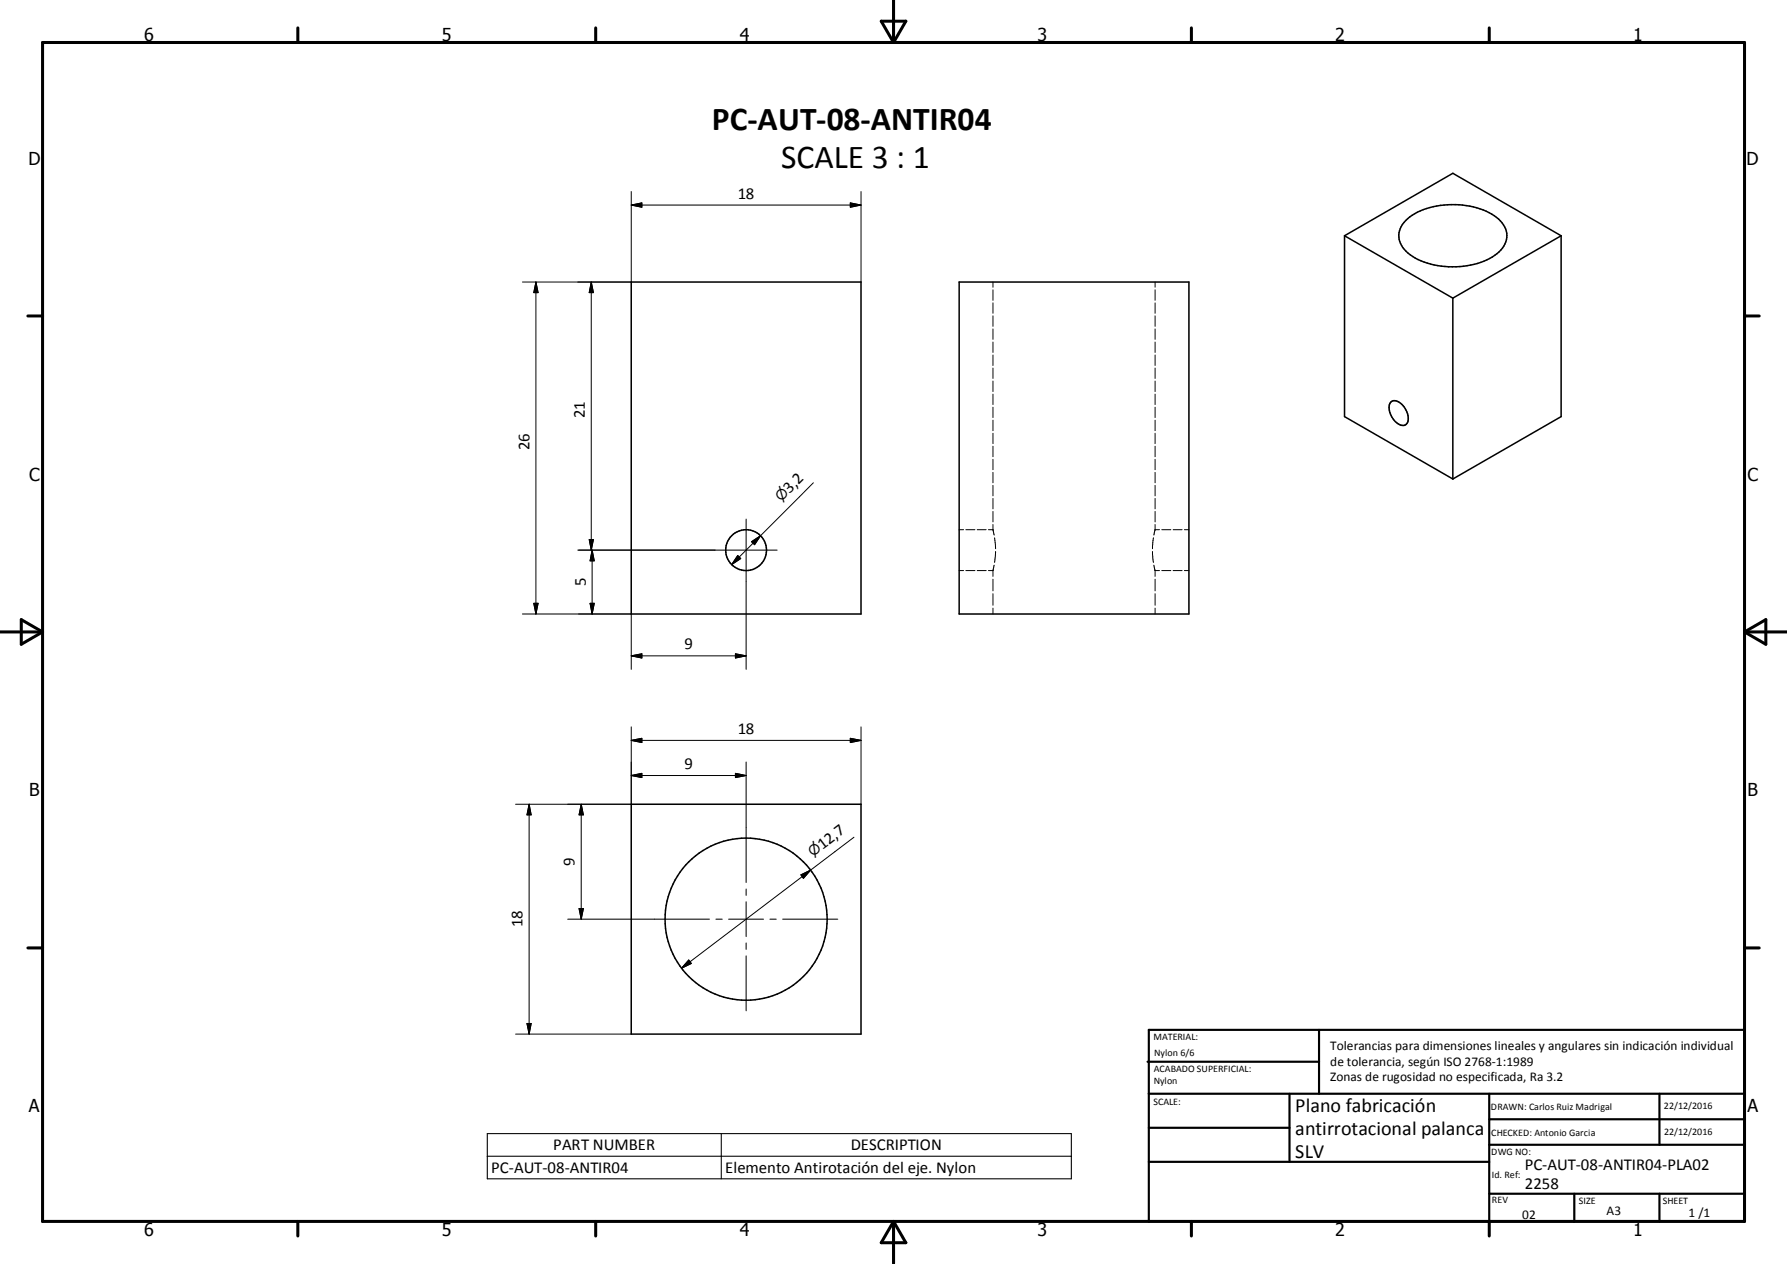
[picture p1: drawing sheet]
<svg xmlns="http://www.w3.org/2000/svg" width="420mm" height="297mm" viewBox="0 0 420 297" stroke-linecap="round" stroke-linejoin="round" font-family="sans-serif">
<g fill="none" stroke="#000" stroke-width=".36">
<path d="M316 55.4v42.5l25.5 14.7M316 55.4l25.5 14.7M316 55.4l25.5-14.7 25.4 14.7M330.4 51.8a16.5 16.5 0 0 1 12.5-3.7 14.1 14.1 0 0 1 10.2 4.3 4.9 4.9 0 0 1-1.2 7.2 18.8 18.8 0 0 1-15.6 2.5 10.5 10.5 0 0 1-7.1-4.9 4.6 4.6 0 0 1 1.2-5.4zM366.9 55.4v42.5l-25.4 14.7M366.9 55.4l-25.4 14.7M148.4 66.3h54v78h-54zM225.4 66.3h54.1v78h-54.1zM341.5 70.1v42.5M327 94.4a2.17 2.17 0 0 1 2.8 .9 3.8 3.8 0 0 1 .9 4.2 1.78 1.78 0 0 1-2.7-.4 4.1 4.1 0 0 1-1.2-4.5zM148.4 189h54v54h-54z"/>
<circle cx="175.4" cy="129.3" r="4.8"/>
<circle cx="175.4" cy="216" r="19.1"/>
</g>
<g fill="none" stroke="#000" stroke-width=".24">
<path d="M148.4 48.2h54M148.4 48.2l2.5-.5v1zM148.4 45v21.3h-25.6M199.9 47.7l2.5 .5-2.5 .5zM202.4 45v21.3M126 66.3v78M126 66.3l.5 2.5h-1zM139 66.3l.5 2.5h-1zM139 66.3v63M233.4 66.3v1.2M233.4 68.1v2.5M233.4 71.2v2.4"/>
<path d="M233.4 74.2v2.5M233.4 77.3v2.4M271.5 66.3v1.2M271.5 68.1v2.5M271.5 71.2v2.4M271.5 74.2v2.5M271.5 77.3v2.4M233.4 80.4v2.4M233.4 83.4v2.5M233.4 86.5v2.4M233.4 89.5v2.5M233.4 92.6v2.5"/>
<path d="M233.4 95.7v2.4M233.4 98.7v2.5M271.5 80.4v2.4M271.5 83.4v2.5M271.5 86.5v2.4M271.5 89.5v2.5M271.5 92.6v2.5M271.5 95.7v2.4M271.5 98.7v2.5M191.2 113.4l-19.2 19.3M233.4 101.8v2.4M233.4 104.9v2.4"/>
<path d="M233.4 107.9v2.5M233.4 111v2.4M233.4 114.1v2.4M233.4 117.1v2.5M271.5 101.8v2.4M271.5 104.9v2.4M271.5 107.9v2.5M271.5 111v2.4M271.5 114.1v2.4M271.5 117.1v2.5M135.8 129.3h46.9M138.5 126.8h1l-.5 2.5z"/>
<path d="M139.2 129.3v15M139.2 129.3l.5 2.5h-1zM173.4 130.5l.7 .7-2.1 1.5zM175.4 122v35.3M176.6 127.3l2.2-1.4-1.4 2.1zM225.4 124.5h1.1M225.4 134.1h1.1M227 124.5h2.2M227 134.1h2.2M229.7 124.5h2.1M229.7 134.1h2.1M232.3 124.5h1.1"/>
<path d="M232.3 134.1h1.1M233.4 120.2v2.4M233.4 123.2v1.3l.3 1.2M233.4 136.1v2.7M233.4 139.5v2.7M233.7 132.8l-.3 1.2v1.4M233.8 126.4l.2 2.5M234 129.6l-.2 2.6M270.9 129.6l.2 2.6M271.1 126.4l-.2 2.5M271.2 132.8l.3 1.2v1.4M271.5 120.2v2.4"/>
<path d="M271.5 123.2v1.3l-.3 1.2M271.5 136.1v2.7M271.5 139.5v2.7M271.5 124.5h1M271.5 134.1h1M273.1 124.5h2.1M273.1 134.1h2.1M275.7 124.5h2.1M275.7 134.1h2.1M278.4 124.5h1.1M278.4 134.1h1.1M122.8 144.3h25.6v13"/>
<path d="M125.5 141.8h1l-.5 2.5zM138.7 141.8h1l-.5 2.5zM148.4 154.1l2.5-.5v1zM148.4 154.1h27M172.9 153.6l2.5 .5-2.5 .5zM233.4 142.9v1.4M271.5 142.9v1.4M148.4 174l2.5-.5v1zM148.4 170.8v18.2h-27.2M148.4 174h54M175.4 179.1v28.3M199.9 173.5l2.5 .5-2.5 .5z"/>
<path d="M202.4 170.8v18.2M124.4 189v54M124.4 189l.5 2.5h-1zM136.6 189l.5 2.5h-1zM136.6 189v27M148.4 182.2l2.5-.5v1zM148.4 182.2h27M172.9 181.7l2.5 .5-2.5 .5zM200.7 196.7l-10.2 7.8M133.4 216h33.4M136.1 213.5h1l-.5 2.5zM168.3 216h1.5"/>
<path d="M171.3 216h8.2M175.4 208.9v1.5M175.4 211.9v8.2M181 216h1.5M184 216h12.9M188.3 205.6l2.2-1.1-1.7 1.9zM190.5 204.5l-30.3 23M161.9 225.6l.6 .8-2.3 1.1zM175.4 221.6v1.5M175.4 224.6v12.9M121.2 243h27.2M123.9 240.5h1l-.5 2.5z"/>
</g>
<g fill="none" stroke="#000" stroke-width=".71">
<path d="M10 10h400v277h-400zM70 6.6v3.4M140 6.6v3.4M207.1 5h5.8l-2.9 5zM210 0v10M280 6.6v3.4M350 6.6v3.4M6.6 74.2h3.4M410 74.2h3.5M0 148.5h10M5 145.6l5 2.9-5 2.9zM410 148.5h10.1"/>
<path d="M410 148.5l5.1-2.9v5.8zM6.6 222.7h3.4M410 222.7h3.5M70 287v3.4M140 287v3.4M210 287v10M210 287l2.9 5h-5.8zM280 287v3.4M350 287v3.4"/>
</g>
<g fill="none" stroke="#000" stroke-width=".51">
<path d="M269.7 249.5h40.3M270 242h140v45h-140zM270 257h140M303.1 257v16M310 242v15M350 257v30M390.1 257v12M270 265h33.1M270 273h80M350 269h60M350 263h60M350 280.5h60"/>
<path d="M370 280.5v6.5M390.1 280.5v6.5"/>
</g>
<path d="M114.5 266.4h137.3v10.6h-137.3zM114.5 271.7h137.3M169.5 266.4v10.6" fill="none" stroke="#000" stroke-width=".25"/>
<g fill="#000" stroke="#000" stroke-width=".24">
<path d="M148.4 48.2l2.5-.5v1zM199.9 47.7l2.5 .5-2.5 .5zM126 66.3l.5 2.5h-1zM139 66.3l.5 2.5h-1zM138.5 126.8h1l-.5 2.5zM139.2 129.3l.5 2.5h-1zM173.4 130.5l.7 .7-2.1 1.5zM176.6 127.3l2.2-1.4-1.4 2.1zM125.5 141.8h1l-.5 2.5zM138.7 141.8h1l-.5 2.5zM148.4 154.1l2.5-.5v1zM172.9 153.6l2.5 .5-2.5 .5z"/>
<path d="M148.4 174l2.5-.5v1zM199.9 173.5l2.5 .5-2.5 .5zM124.4 189l.5 2.5h-1zM136.6 189l.5 2.5h-1zM148.4 182.2l2.5-.5v1zM172.9 181.7l2.5 .5-2.5 .5zM136.1 213.5h1l-.5 2.5zM188.3 205.6l2.2-1.1-1.7 1.9zM161.9 225.6l.6 .8-2.3 1.1zM123.9 240.5h1l-.5 2.5z"/>
</g>
<g font-size="7.9">
<text x="167.3" y="30.5">PC-AUT-08-ANTIR04</text>
<text x="183.6" y="39.5">SCALE 3 : 1</text>
</g>
<g font-size="4.7">
<text x="304.5" y="261.2">Plano fabricación</text>
<text x="304.5" y="266.6">antirrotacional palanca</text>
<text x="304.5" y="272">SLV</text>
</g>
<g font-size="4.2">
<text x="33.9" y="9.6">6</text>
<text x="103.9" y="9.6">5</text>
<text x="173.9" y="9.6">4</text>
<text x="243.8" y="9.6">3</text>
<text x="313.9" y="9.6">2</text>
<text x="383.9" y="9.6">1</text>
<text x="6.7" y="38.7">D</text>
<text x="410.5" y="38.7">D</text>
<text x="6.9" y="112.9">C</text>
<text x="410.7" y="112.9">C</text>
<text x="6.9" y="187.1">B</text>
<text x="410.7" y="187.1">B</text>
<text x="6.8" y="261.4">A</text>
<text x="410.7" y="261.4">A</text>
<text x="33.9" y="290.4">6</text>
<text x="103.9" y="290.4">5</text>
<text x="173.9" y="290.4">4</text>
<text x="243.8" y="290.4">3</text>
<text x="313.9" y="290.4">2</text>
<text x="383.9" y="290.4">1</text>
</g>
<g font-size="3.9">
<text x="173.4" y="46.7">18</text>
<text x="137.5" y="98.3" transform="rotate(-90 137.5 98.3)">21</text>
<text x="124.5" y="105.7" transform="rotate(-90 124.5 105.7)">26</text>
<text x="185.6" y="116" transform="rotate(-45 185.6 116)">3,2</text>
<text x="137.7" y="137.8" transform="rotate(-90 137.7 137.8)">5</text>
<text x="160.9" y="152.6">9</text>
<text x="173.4" y="172.5">18</text>
<text x="160.9" y="180.7">9</text>
<text x="135" y="203.5" transform="rotate(-90 135 203.5)">9</text>
<text x="193.3" y="199.6" transform="rotate(-37 193.3 199.6)">12,7</text>
<text x="122.9" y="217.9" transform="rotate(-90 122.9 217.9)">18</text>
<text x="115.5" y="275.6">PC-AUT-08-ANTIR04</text>
<text x="130" y="270.3">PART NUMBER</text>
<text x="170.4" y="275.7">Elemento Antirotación del eje. Nylon</text>
<text x="200" y="270.3">DESCRIPTION</text>
<text x="358.4" y="274.9">PC-AUT-08-ANTIR04-PLA02</text>
<text x="358.4" y="279.4">2258</text>
</g>
<g font-size="3.3">
<text x="183.6" y="118" transform="rotate(-45 183.6 118)">⌀</text>
<text x="191.1" y="201.4" transform="rotate(-37 191.1 201.4)">⌀</text>
</g>
<g font-size="3.1">
<text x="312.7" y="246.8">Tolerancias para dimensiones lineales y angulares sin indicación individual</text>
<text x="312.7" y="250.4">de tolerancia, según ISO 2768-1:1989</text>
<text x="312.7" y="254">Zonas de rugosidad no especificada, Ra 3.2</text>
<text x="357.8" y="286.5">02</text>
<text x="377.6" y="285.6">A3</text>
<text x="396.9" y="285.9">1 /1</text>
</g>
<g font-size="2.4">
<text x="271.1" y="244.4">MATERIAL:</text>
<text x="271.2" y="252">ACABADO SUPERFICIAL:</text>
<text x="271.3" y="248.1">Nylon 6/6</text>
<text x="271.2" y="254.7">Nylon</text>
<text x="271.1" y="259.7">SCALE:</text>
<text x="350.4" y="260.8">DRAWN: Carlos Ruiz Madrigal</text>
<text x="391.1" y="260.6">22/12/2016</text>
<text x="350.5" y="267">CHECKED: Antonio Garcia</text>
<text x="391.2" y="266.7">22/12/2016</text>
<text x="350.5" y="271.4">DWG NO:</text>
<text x="350.7" y="276.9">Id. Ref:</text>
<text x="350.7" y="282.8">REV</text>
<text x="371.1" y="282.9">SIZE</text>
<text x="390.8" y="283">SHEET</text>
</g>
</svg>
